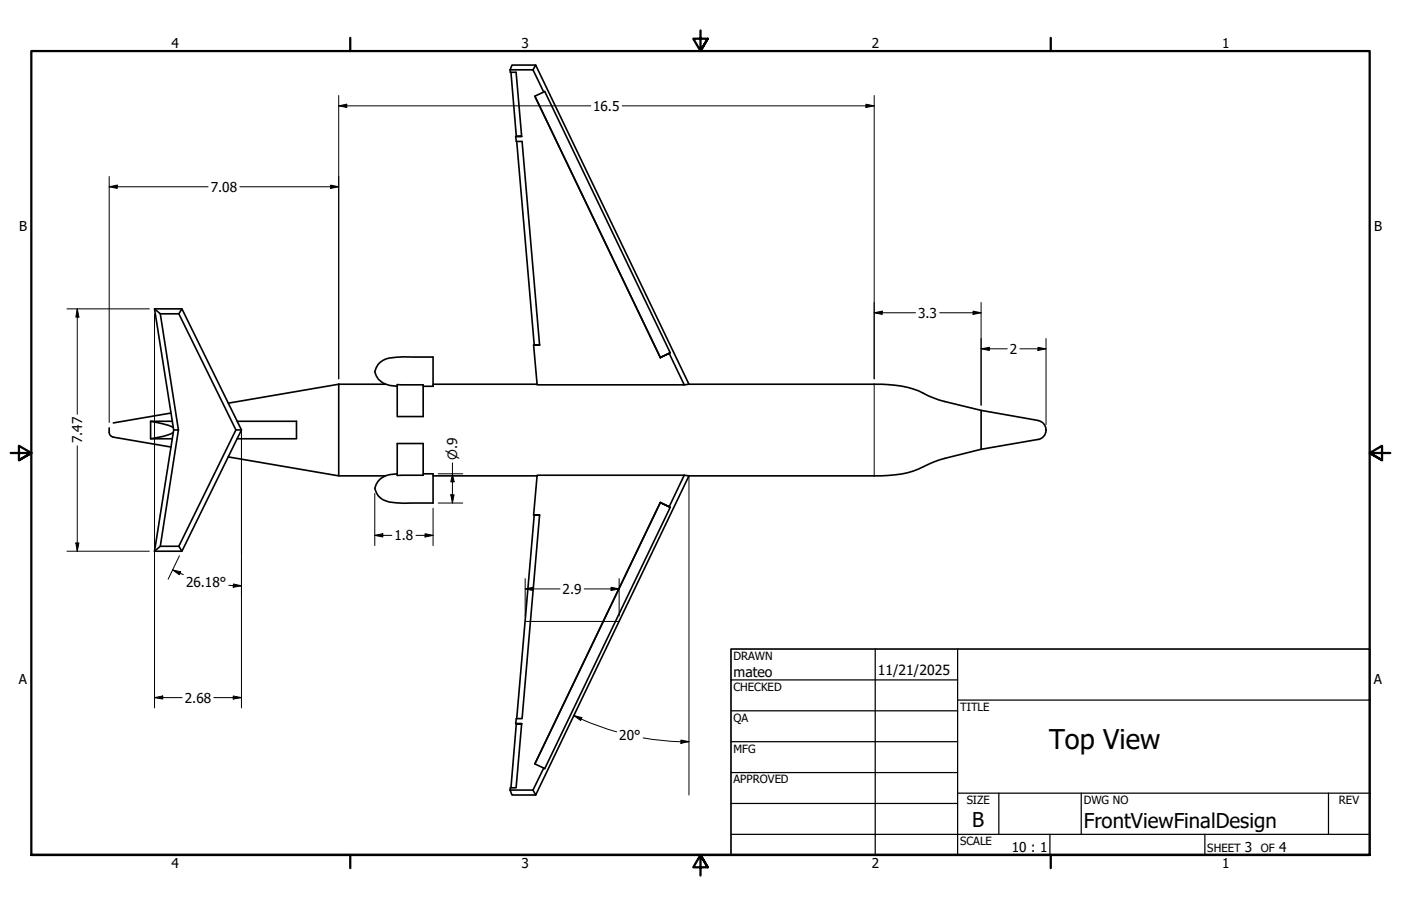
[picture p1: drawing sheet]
<svg xmlns="http://www.w3.org/2000/svg" width="432mm" height="279mm" viewBox="0 0 432 279" stroke-linecap="round" stroke-linejoin="round" font-family="sans-serif">
<!-- layer: Visible (ANSI) -->
<g fill="none" stroke="#000" stroke-width=".51">
<path d="M157.2 21.5h7.1l3.3 6.9M157.2 21.5l.1 .8h1.8l1.7 19.8h-1.9l1.9-.1M157.5 22.3l1.6 19.7M164.3 21.5l.8-1.4 47.2 98.4-1.4 .2M164.8 29.7l38.7 80.5M165.1 20.1h-7.3l-.6 1.4M158.9 42.1l.2 1.5h1.8l5.4 62.8M159.3 43.6l5.4 62.8M47.6 95.2h8.5l18.3 37.4-18.3 37.4h-8.5l5.9-37.4zM47.6 95.2l1.8 1.6 5.6 35.8M55.1 96.8l17.6 35.8h1.7M56.1 95.2l-1 1.6h-5.7"/>
<path d="M104.4 118.5v28.2l-34-5.8M104.4 118.5l-34 5.8M104.4 118.5h14.4M122.4 118.6l8 .1v9.8h-8zM122.4 119.1a6.4 6.4 0 0 1-6.9-4.5 5.4 5.4 0 0 1 4.5-4.2 63.2 63.2 0 0 1 11.7-.3h1.8v9h-3.1M133.5 118.5h32M164.5 106.4h1.8zM164.5 106.4l1 12.3h45.4M203.5 110.2l3.1-1.4zM206.2 109l4.7 9.7M206.6 108.8l-38.7-80.6-3.1 1.5 38.7 80.6M212.3 118.5h57.1a30.9 30.9 0 0 1 16.7 3.5l3.2 1.3 13.1 3.3"/>
<path d="M33.7 132a2.5 2.5 0 0 0 .4 2.4l.8 .4M34.9 134.8l17.8 3.1M46.4 129.9l2.1 .4a14.3 14.3 0 0 1 4.9 1.5M52.7 127.4l-17.8 3M53.1 129.9h-6.7v5.4h6.7M53.4 133.4a18.7 18.7 0 0 1-7 1.9M53.5 132.6h1.5l-5.6 35.9-1.8 1.5M72.7 132.6l-17.6 35.9 1 1.5M73.1 129.9h18.3v5.4h-18.3M122.4 136.8h8v9.8h-8zM302.4 126.6l17.6 3.1a2.97 2.97 0 0 1 2.4 2.9 2.97 2.97 0 0 1-2.4 2.9l-17.6 3.1zM302.4 138.6l-11.2 2.8-5.1 1.8a28.1 28.1 0 0 1-14.4 3.5h-59.4"/>
<path d="M104.4 146.7h14.4M122.4 146.1a6.4 6.4 0 0 0-6.9 4.5 5.4 5.4 0 0 0 4.5 4.2 63.2 63.2 0 0 0 11.7 .3h1.8v-9h-3.1M133.5 146.7h32M164.7 158.8l-5.4 62.8M166.3 158.8h-1.8h1.8l-5.4 62.8h-1.8l-.2 1.5M203.5 154.9l3.1 1.6zM203.5 154.9l-38.7 80.7 3.1 1.4 38.7-80.5M203.5 155l-38.7 80.6M210.9 146.6h-45.4l-1 12.2M210.9 146.6l1.4 .1-47.2 98.5-.8-1.6M210.9 146.6l-4.7 9.7M49.4 168.5h5.7"/>
<path d="M159.1 223.2l-1.6 19.8M160.8 223.2l-1.9-.1h1.9l-1.7 19.9h-1.8l-.1 .6M167.6 236.9l-3.3 6.7h-7.1M157.2 243.6l.6 1.6h7.3"/>
</g>
<!-- layer: Border (ANSI) -->
<path d="M107.9 11.7v4M215.9 9.4v6.3l-2.2-3.8h4.4l-2.2 3.8 2.2-3.8M323.8 11.7v4M3.3 139.7h6.4l-3.9-2.2v4.4l3.9-2.2-3.9 2.2M428.5 139.7h-6.4l3.9-2.2v4.4l-3.9-2.2 3.9 2.2M9.7 263.7v-248h412.4v248h-412.4h412.4M107.9 263.7v4M218.1 267.5l-2.2-3.8 2.2 3.8h-4.4l2.2-3.8v6.3M323.8 263.7v4" fill="none" stroke="#000" stroke-width=".7"/>
<!-- layer: Title (ANSI) -->
<g fill="none" stroke="#000" stroke-width=".38">
<path d="M225.3 209.7h69.8M225.3 219.2h69.8M269.7 200.2v63.5M295.1 215.9h127M295.1 200.2v63.5M225.3 228.7h69.8M225.3 238.3h69.8M225.3 257.3h196.8M225.3 247.8h69.8M295.1 244.6h127M307.8 244.6v12.7M323.6 257.3v6.4"/>
<path d="M333.2 244.6v12.7M371.3 257.3v6.4M409.4 244.6v12.7"/>
</g>
<path d="M225.3 200.2h196.8v63.5h-196.8z" fill="none" stroke="#000" stroke-width=".51"/>
<!-- layer: Sketch Geometry (ANSI) -->
<path d="M269.4 118.5v28.2M74.4 132.6v38.3M212.3 146.7v98.5M161.9 191.6h28.9" fill="none" stroke="#000" stroke-width=".31"/>
<!-- layer: Dimension (ANSI) -->
<g fill="none" stroke="#000" stroke-width=".31">
<path d="M104.4 32.6l2.5-.5v1zM104.4 32.6h77.7M104.4 29.5v87.3M191.8 32.6h77.6M266.9 32.1l2.5 .5-2.5 .5zM269.4 29.5v87.3M33.7 57.6l2.4-.5v1zM33.7 57.6h30.4M33.7 54.4v75.9M73.9 57.6h30.5M101.9 57.1l2.5 .5-2.5 .5zM20.6 95.2h25.4"/>
<path d="M23.8 95.2l.5 2.6h-.9zM23.8 95.2v32.6M47.6 96.8v121.5M269.4 96.5l2.5-.6v1.1zM269.4 96.5h12.8M289.6 96.5h12.8M299.9 95.9l2.5 .6-2.5 .5zM302.4 93.3v31.7M302.4 107.6l2.5-.5v1zM302.4 107.6h8.1M314.3 107.6h8.1M319.9 107.1l2.5 .5-2.5 .5z"/>
<path d="M322.4 104.4v26.5M23.8 137.5v32.5M74.4 134.2v84.1M115.5 152.2v16.1M133.5 156.7v11.6M135.1 155.1h7.5M135.1 146.1h7.5M138.9 152.6h1.1l-.6 2.5zM139.4 146.1l.6 2.5h-1.1zM139.4 142.7v12.4M20.6 170h25.4M23.4 167.4h.9l-.5 2.6z"/>
<path d="M53.2 175.8l2.5 .5-.5 .9zM53.2 175.8l3.3 1.4M55.3 171.4l-3.5 7.2M115.5 165.1l2.5-.5v1zM115.5 165.1h5.3M128.2 165.1h5.3M131 164.6l2.5 .5-2.5 .5zM161.9 178.4v11.6M190.8 178.4v11.6M70.5 180.5l3.9 .2M71.9 180.1l2.5 .6-2.5 .4zM161.9 181.6l2.4-.5v1z"/>
<path d="M161.9 181.6h10.7M180.1 181.6h10.7M188.3 181.1l2.5 .5-2.5 .5zM47.6 215.1l2.6-.5v1zM47.6 215.1h8.5M65.9 215.1h8.5M71.9 214.6l2.5 .5-2.5 .5zM176.8 220.7l2.5 .6-.4 .9zM176.8 220.7l6.3 2.7 7 2.3M198.2 227.6l6.4 .8 5.3 .4M209.9 228.2l2.4 .5-2.4 .5zM209.9 228.7h2.4"/>
</g>
<g fill="#000">
<path d="M104.4 32.6l2.5-.5v1zM266.9 32.1l2.5 .5-2.5 .5zM33.7 57.6l2.4-.5v1zM101.9 57.1l2.5 .5-2.5 .5zM23.8 95.2l.5 2.6h-.9zM269.4 96.5l2.5-.6v1.1zM299.9 95.9l2.5 .6-2.5 .5zM302.4 107.6l2.5-.5v1zM319.9 107.1l2.5 .5-2.5 .5zM138.9 152.6h1.1l-.6 2.5zM139.4 146.1l.6 2.5h-1.1zM23.4 167.4h.9l-.5 2.6z"/>
<path d="M53.2 175.8l2.5 .5-.5 .9zM115.5 165.1l2.5-.5v1zM131 164.6l2.5 .5-2.5 .5zM71.9 180.1l2.5 .6-2.5 .4zM161.9 181.6l2.4-.5v1zM188.3 181.1l2.5 .5-2.5 .5zM47.6 215.1l2.6-.5v1zM71.9 214.6l2.5 .5-2.5 .5zM176.8 220.7l2.5 .6-.4 .9zM209.9 228.2l2.4 .5-2.4 .5z"/>
</g>
<text font-size="8.4" x="323.3" y="231.1">Top View</text>
<g font-size="6.3">
<text x="299.7" y="255.1">B</text>
<text x="334" y="255.3">FrontViewFinalDesign</text>
</g>
<g font-size="4.3">
<text x="226.1" y="208.9">mateo</text>
<text x="270.5" y="208.2">11/21/2025</text>
</g>
<g font-size="4.2">
<text x="52.8" y="14.7">4</text>
<text x="160.8" y="14.7">3</text>
<text x="268.7" y="14.7">2</text>
<text x="376.7" y="14.7">1</text>
<text x="182.8" y="34.2">16.5</text>
<text x="65" y="59.1">7.08</text>
<text x="5.9" y="71.4">B</text>
<text x="423.5" y="71.4">B</text>
<text x="283" y="98">3.3</text>
<text x="311.3" y="109.2">2</text>
<text x="25.3" y="136.7" transform="rotate(-90 25.3 136.7)">7.47</text>
<text x="121.5" y="166.6">1.8</text>
<text x="57.3" y="181">26.18°</text>
<text x="173.4" y="183.1">2.9</text>
<text x="5.8" y="211.1">A</text>
<text x="423.4" y="211.1">A</text>
<text x="57" y="216.7">2.68</text>
<text x="190.9" y="228.2">20°</text>
<text x="311.8" y="262.8">10 : 1</text>
<text x="383.7" y="262.8">3</text>
<text x="394.2" y="262.8">4</text>
<text x="52.8" y="267.7">4</text>
<text x="160.8" y="267.7">3</text>
<text x="268.7" y="267.7">2</text>
<text x="376.7" y="267.7">1</text>
</g>
<text font-size="3.9" x="140.9" y="142" transform="rotate(-90 140.9 142)">⌀.9</text>
<g font-size="3.5">
<text x="226.1" y="203.5">DRAWN</text>
<text x="226.1" y="213">CHECKED</text>
<text x="295.9" y="219.2">TITLE</text>
<text x="226.1" y="222.6">QA</text>
<text x="226.1" y="232.1">MFG</text>
<text x="226.1" y="241.6">APPROVED</text>
<text x="297.9" y="248">SIZE</text>
<text x="334" y="248">DWG NO</text>
<text x="412.7" y="247.9">REV</text>
<text x="295.9" y="260.7">SCALE</text>
<text x="372.1" y="262.8">SHEET</text>
<text x="388.6" y="262.8">OF</text>
</g>
</svg>
